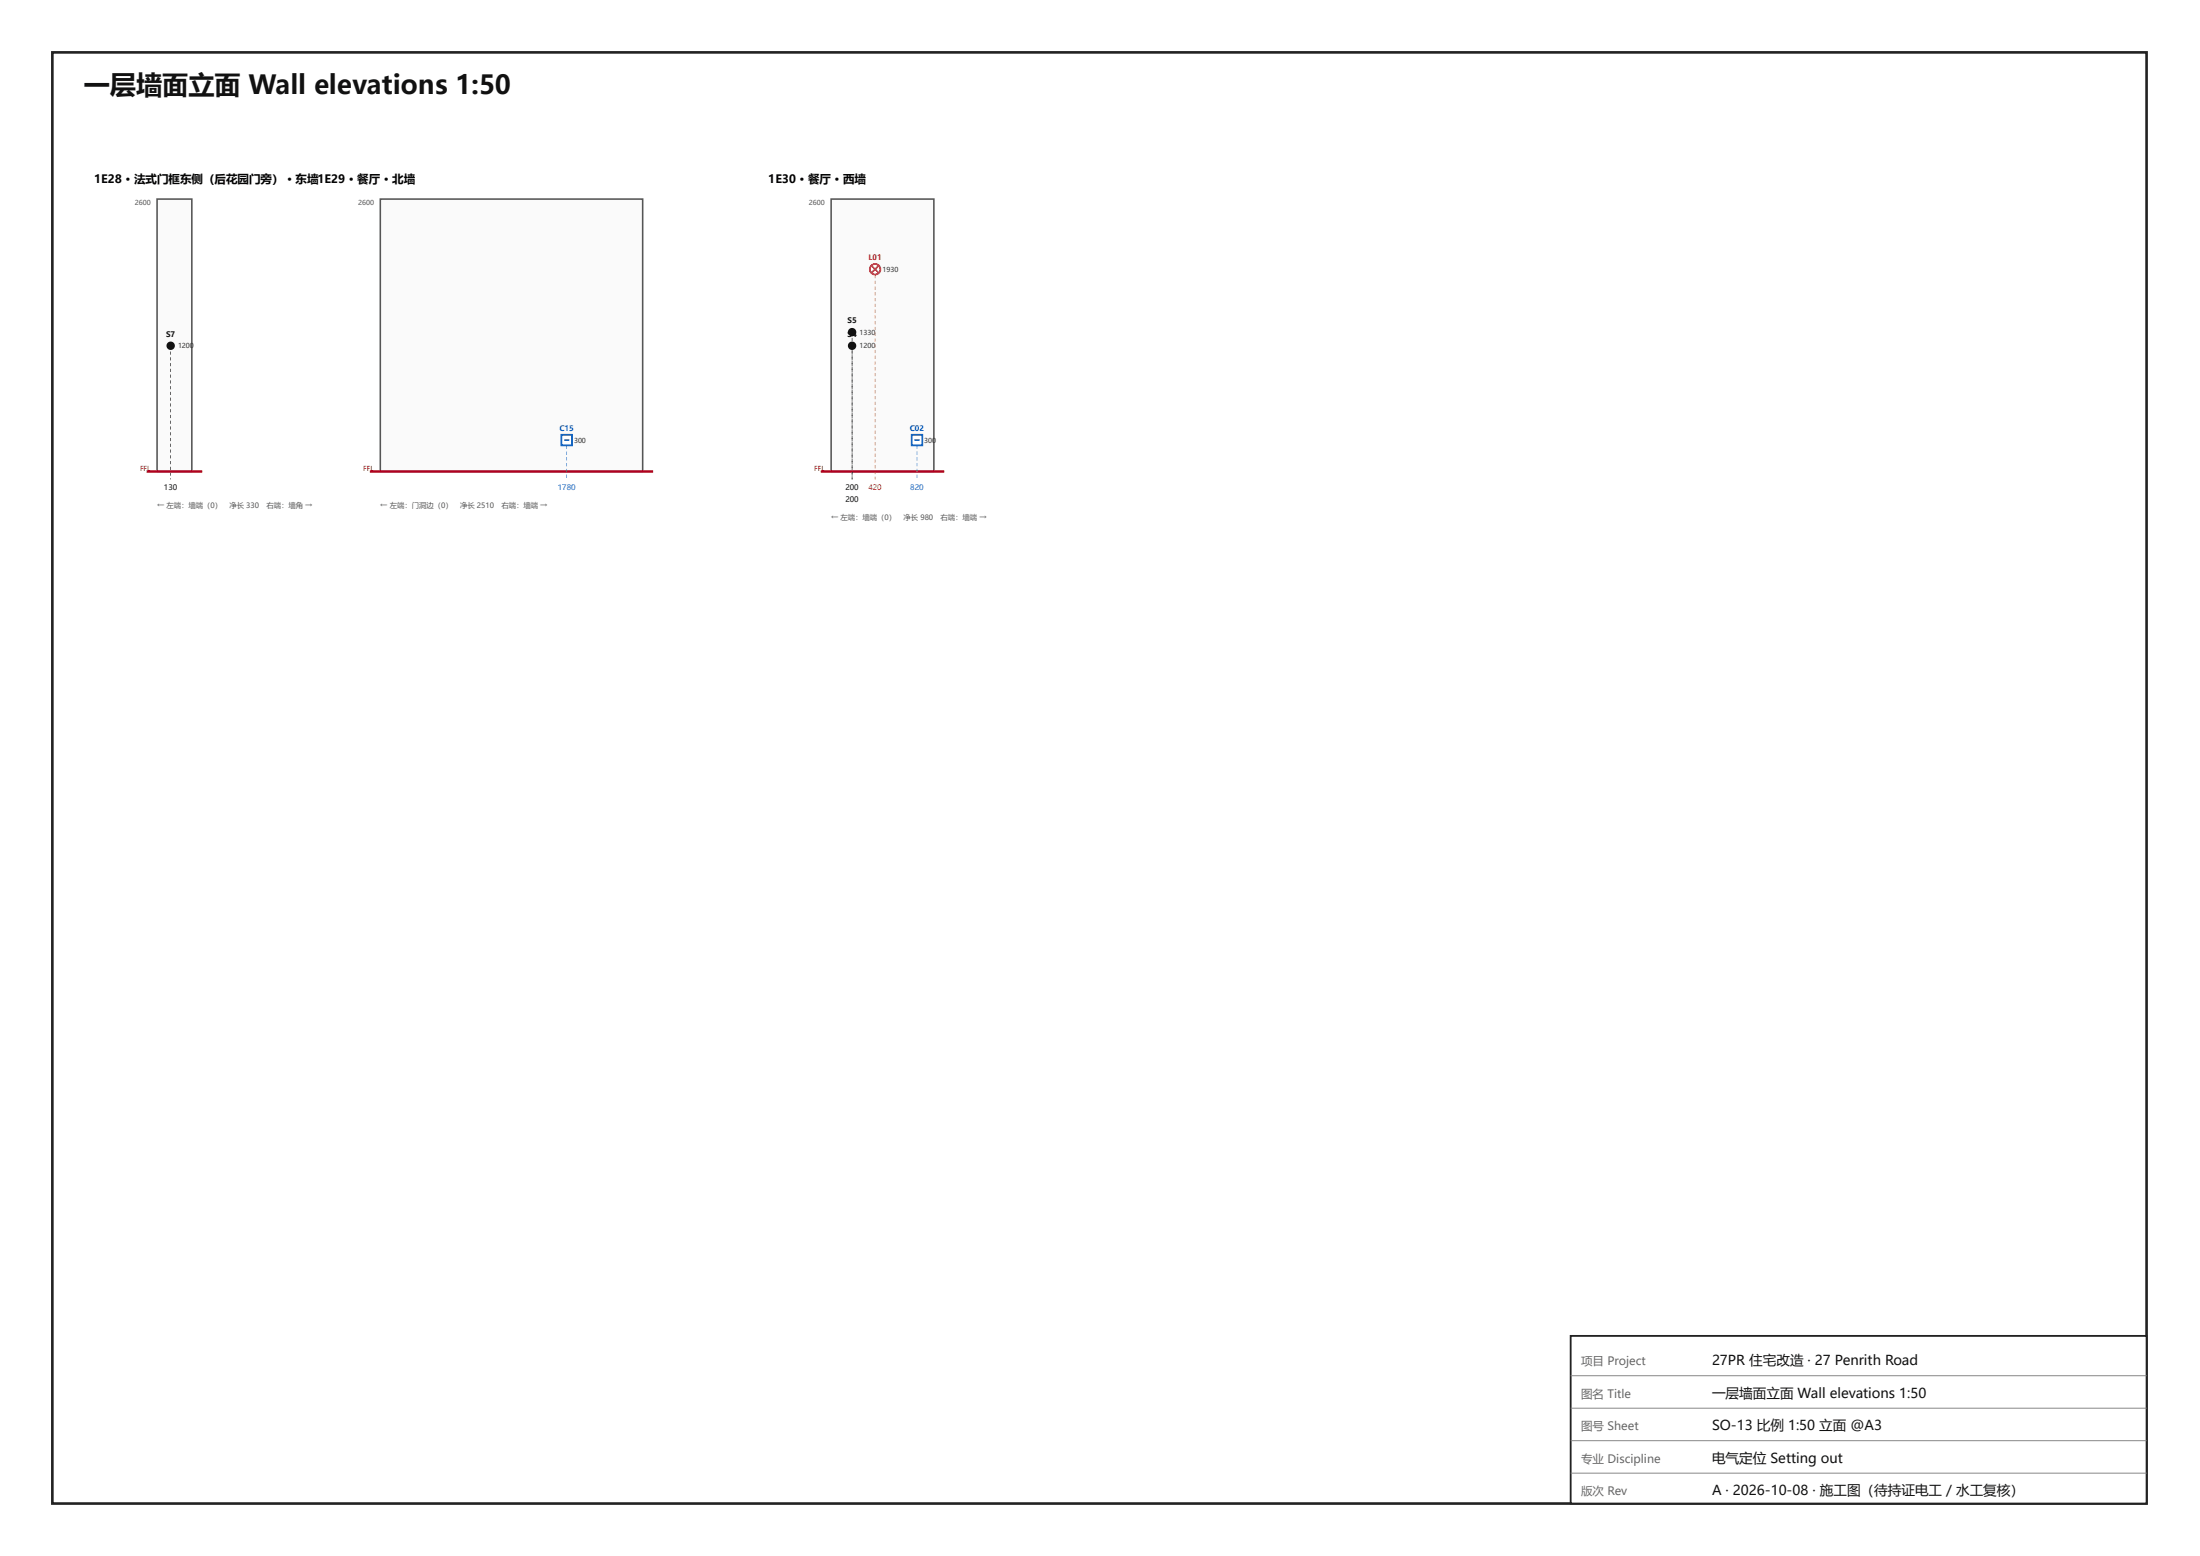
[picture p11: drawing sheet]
<svg xmlns="http://www.w3.org/2000/svg" width="420mm" height="297mm" viewBox="0 0 420 297" stroke-linecap="round" stroke-linejoin="round" font-family="sans-serif">
<path d="M10 10h400v277h-400z" fill="none" stroke="#222" stroke-width=".5"/>
<path d="M300 255h110v32h-110z" fill="#fff"/>
<path d="M300 255h110v32h-110z" fill="none" stroke="#222" stroke-width=".35"/>
<path d="M300 262.6h110M300 268.8h110M300 275h110M300 281.2h110" fill="none" stroke="#888" stroke-width=".19"/>
<path d="M30 38h6.6v52h-6.6z" fill="#fafafa"/>
<path d="M30 38h6.6v52h-6.6z" fill="none" stroke="#555" stroke-width=".3"/>
<path d="M28 90h10.6" fill="none" stroke="#b00020" stroke-width=".45"/>
<g fill="#111">
<path d="M32.5 67.1h.2v.6h-.2zM32.5 68.2h.2v.6h-.2zM32.5 69.3h.2v.6h-.2zM32.5 70.4h.2v.6h-.2zM32.5 71.5h.2v.6h-.2zM32.5 72.6h.2v.6h-.2zM32.5 73.7h.2v.6h-.2zM32.5 74.8h.2v.6h-.2zM32.5 75.9h.2v.6h-.2zM32.5 77h.2v.6h-.2zM32.5 78.1h.2v.6h-.2zM32.5 79.2h.2v.6h-.2zM32.5 80.3h.2v.6h-.2zM32.5 81.4h.2v.6h-.2zM32.5 82.5h.2v.6h-.2zM32.5 83.6h.2v.6h-.2zM32.5 84.7h.2v.6h-.2zM32.5 85.8h.2v.6h-.2zM32.5 86.9h.2v.6h-.2zM32.5 88h.2v.6h-.2zM32.5 89.1h.2v.6h-.2zM32.5 90.2h.2v.6h-.2zM32.5 91.3h.2v.2h-.2z"/>
<circle cx="32.6" cy="66" r=".8"/>
</g>
<path d="M72.6 38h50.1v52h-50.1z" fill="#fafafa"/>
<path d="M72.6 38h50.1v52h-50.1z" fill="none" stroke="#555" stroke-width=".3"/>
<path d="M70.6 90h54.1" fill="none" stroke="#b00020" stroke-width=".45"/>
<path d="M107.2 83h2v2h-2z" fill="#fff"/>
<path d="M107.2 83h2v2h-2z" fill="none" stroke="#1565c0" stroke-width=".35"/>
<path d="M107.7 84h1" fill="none" stroke="#1565c0" stroke-width=".3"/>
<path d="M108.2 85.1h.1v.6h-.1zM108.2 86.2h.1v.6h-.1zM108.2 87.3h.1v.6h-.1zM108.2 88.4h.1v.6h-.1zM108.2 89.5h.1v.6h-.1zM108.2 90.6h.1v.6h-.1z" fill="#1565c0"/>
<path d="M158.7 38h19.7v52h-19.7z" fill="#fafafa"/>
<path d="M158.7 38h19.7v52h-19.7z" fill="none" stroke="#555" stroke-width=".3"/>
<path d="M156.7 90h23.7" fill="none" stroke="#b00020" stroke-width=".45"/>
<g fill="#111">
<path d="M162.7 67.1h.1v.6h-.1zM162.7 68.2h.1v.6h-.1zM162.7 69.3h.1v.6h-.1zM162.7 70.4h.1v.6h-.1zM162.7 71.5h.1v.6h-.1zM162.7 72.6h.1v.6h-.1zM162.7 73.7h.1v.6h-.1zM162.7 74.8h.1v.6h-.1zM162.7 75.9h.1v.6h-.1zM162.7 77h.1v.6h-.1zM162.7 78.1h.1v.6h-.1zM162.7 79.2h.1v.6h-.1zM162.7 80.3h.1v.6h-.1zM162.7 81.4h.1v.6h-.1zM162.7 82.5h.1v.6h-.1zM162.7 83.6h.1v.6h-.1zM162.7 84.7h.1v.6h-.1zM162.7 85.8h.1v.6h-.1zM162.7 86.9h.1v.6h-.1zM162.7 88h.1v.6h-.1zM162.7 89.1h.1v.6h-.1zM162.7 90.2h.1v.6h-.1zM162.7 91.3h.1v.2h-.1z"/>
<path d="M162.7 64.5h.1v.6h-.1zM162.7 65.6h.1v.6h-.1zM162.7 66.7h.1v.6h-.1zM162.7 67.8h.1v.6h-.1zM162.7 68.9h.1v.6h-.1zM162.7 70h.1v.6h-.1zM162.7 71.1h.1v.6h-.1zM162.7 72.2h.1v.6h-.1zM162.7 73.3h.1v.6h-.1zM162.7 74.4h.1v.6h-.1zM162.7 75.5h.1v.6h-.1zM162.7 76.6h.1v.6h-.1zM162.7 77.7h.1v.6h-.1zM162.7 78.8h.1v.6h-.1zM162.7 79.9h.1v.6h-.1zM162.7 81h.1v.6h-.1zM162.7 82.1h.1v.6h-.1zM162.7 83.2h.1v.6h-.1zM162.7 84.3h.1v.6h-.1zM162.7 85.4h.1v.6h-.1zM162.7 86.5h.1v.6h-.1zM162.7 87.6h.1v.6h-.1zM162.7 88.7h.1v.6h-.1zM162.7 89.8h.1v.6h-.1zM162.7 90.9h.1v.6h-.1z"/>
<circle cx="162.7" cy="66" r=".8"/>
<circle cx="162.7" cy="63.4" r=".8"/>
</g>
<circle cx="167.1" cy="51.4" r="1" fill="#fff"/>
<circle cx="167.1" cy="51.4" r="1" fill="none" stroke="#e65100" stroke-width=".35"/>
<path d="M166.4 50.7l1.4 1.4zM166.4 52.1l1.4-1.4z" fill="#000"/>
<path d="M166.4 50.7l1.4 1.4M167.8 50.7l-1.4 1.4" fill="none" stroke="#e65100" stroke-width=".3"/>
<path d="M167.1 52.5h.1v.6h-.1zM167.1 53.6h.1v.6h-.1zM167.1 54.7h.1v.6h-.1zM167.1 55.8h.1v.6h-.1zM167.1 56.9h.1v.6h-.1zM167.1 58h.1v.6h-.1zM167.1 59.1h.1v.6h-.1zM167.1 60.2h.1v.6h-.1zM167.1 61.3h.1v.6h-.1zM167.1 62.4h.1v.6h-.1zM167.1 63.5h.1v.6h-.1zM167.1 64.6h.1v.6h-.1zM167.1 65.7h.1v.6h-.1zM167.1 66.8h.1v.6h-.1zM167.1 67.9h.1v.6h-.1zM167.1 69h.1v.6h-.1zM167.1 70.1h.1v.6h-.1zM167.1 71.2h.1v.6h-.1zM167.1 72.3h.1v.6h-.1zM167.1 73.4h.1v.6h-.1zM167.1 74.5h.1v.6h-.1zM167.1 75.6h.1v.6h-.1zM167.1 76.7h.1v.6h-.1zM167.1 77.8h.1v.6h-.1zM167.1 78.9h.1v.6h-.1zM167.1 80h.1v.6h-.1zM167.1 81.1h.1v.6h-.1zM167.1 82.2h.1v.6h-.1zM167.1 83.3h.1v.6h-.1zM167.1 84.4h.1v.6h-.1zM167.1 85.5h.1v.6h-.1zM167.1 86.6h.1v.6h-.1zM167.1 87.7h.1v.6h-.1zM167.1 88.8h.1v.6h-.1zM167.1 89.9h.1v.6h-.1zM167.1 91h.1v.5h-.1z" fill="#e65100"/>
<path d="M174.1 83h2v2h-2z" fill="#fff"/>
<path d="M174.1 83h2v2h-2z" fill="none" stroke="#1565c0" stroke-width=".35"/>
<path d="M174.6 84h1" fill="none" stroke="#1565c0" stroke-width=".3"/>
<path d="M175.1 85.1h.1v.6h-.1zM175.1 86.2h.1v.6h-.1zM175.1 87.3h.1v.6h-.1zM175.1 88.4h.1v.6h-.1zM175.1 89.5h.1v.6h-.1zM175.1 90.6h.1v.6h-.1z" fill="#1565c0"/>
<text font-size="5" fill="#111" x="16" y="18">一层墙面立面 Wall elevations 1:50</text>
<g font-size="2.6" fill="#111">
<text x="327" y="260.6">27PR 住宅改造 · 27 Penrith Road</text>
<text x="327" y="266.8">一层墙面立面 Wall elevations 1:50</text>
<text x="327" y="273">SO-13 比例 1:50 立面 @A3</text>
<text x="327" y="279.2">电气定位 Setting out</text>
<text x="327" y="285.4">A · 2026-10-08 · 施工图（待持证电工 / 水工复核）</text>
</g>
<g font-size="2.2">
<text x="18" y="35">1E28 · 法式门框东侧（后花园门旁） · 东墙1E29 · 餐厅 · 北墙</text>
<text x="146.7" y="35">1E30 · 餐厅 · 西墙</text>
</g>
<g font-size="2.2" fill="#666">
<text x="302" y="260.6">项目 Project</text>
<text x="302" y="266.8">图名 Title</text>
<text x="302" y="273">图号 Sheet</text>
<text x="302" y="279.2">专业 Discipline</text>
<text x="302" y="285.4">版次 Rev</text>
</g>
<g font-size="1.4" fill="#e65100">
<text x="165.9" y="49.7">L01</text>
<text x="165.9" y="93.6">420</text>
</g>
<g font-size="1.4" fill="#111">
<text x="31.7" y="64.3">S7</text>
<text x="161.9" y="64.3">S4</text>
<text x="161.9" y="61.7">S5</text>
<text x="31.3" y="93.6">130</text>
<text x="161.5" y="93.6">200</text>
<text x="161.5" y="95.9">200</text>
</g>
<g font-size="1.4" fill="#1565c0">
<text x="106.9" y="82.3">C15</text>
<text x="173.8" y="82.3">C02</text>
<text x="106.5" y="93.6">1780</text>
<text x="173.9" y="93.6">820</text>
</g>
<g font-size="1.4" fill="#555">
<text x="30" y="96.9">← 左端：墙端（0）</text>
<text x="43.8" y="96.9">净长 330</text>
<text x="50.9" y="96.9">右端：墙角 →</text>
<text x="72.6" y="96.9">← 左端：门洞边（0）</text>
<text x="87.9" y="96.9">净长 2510</text>
<text x="95.8" y="96.9">右端：墙端 →</text>
<text x="158.7" y="99.2">← 左端：墙端（0）</text>
<text x="172.6" y="99.2">净长 980</text>
<text x="179.7" y="99.2">右端：墙端 →</text>
</g>
<g font-size="1.3" fill="#555">
<text x="25.7" y="39.2">2600</text>
<text x="68.4" y="39.2">2600</text>
<text x="154.5" y="39.2">2600</text>
</g>
<g font-size="1.3" fill="#333">
<text x="168.5" y="51.9">1930</text>
<text x="164.1" y="63.9">1330</text>
<text x="34" y="66.5">1200</text>
<text x="164.1" y="66.5">1200</text>
<text x="109.6" y="84.5">300</text>
<text x="176.5" y="84.5">300</text>
</g>
<g font-size="1.3" fill="#b00020">
<text x="26.7" y="90">FFL</text>
<text x="69.4" y="90">FFL</text>
<text x="155.5" y="90">FFL</text>
</g>
</svg>
